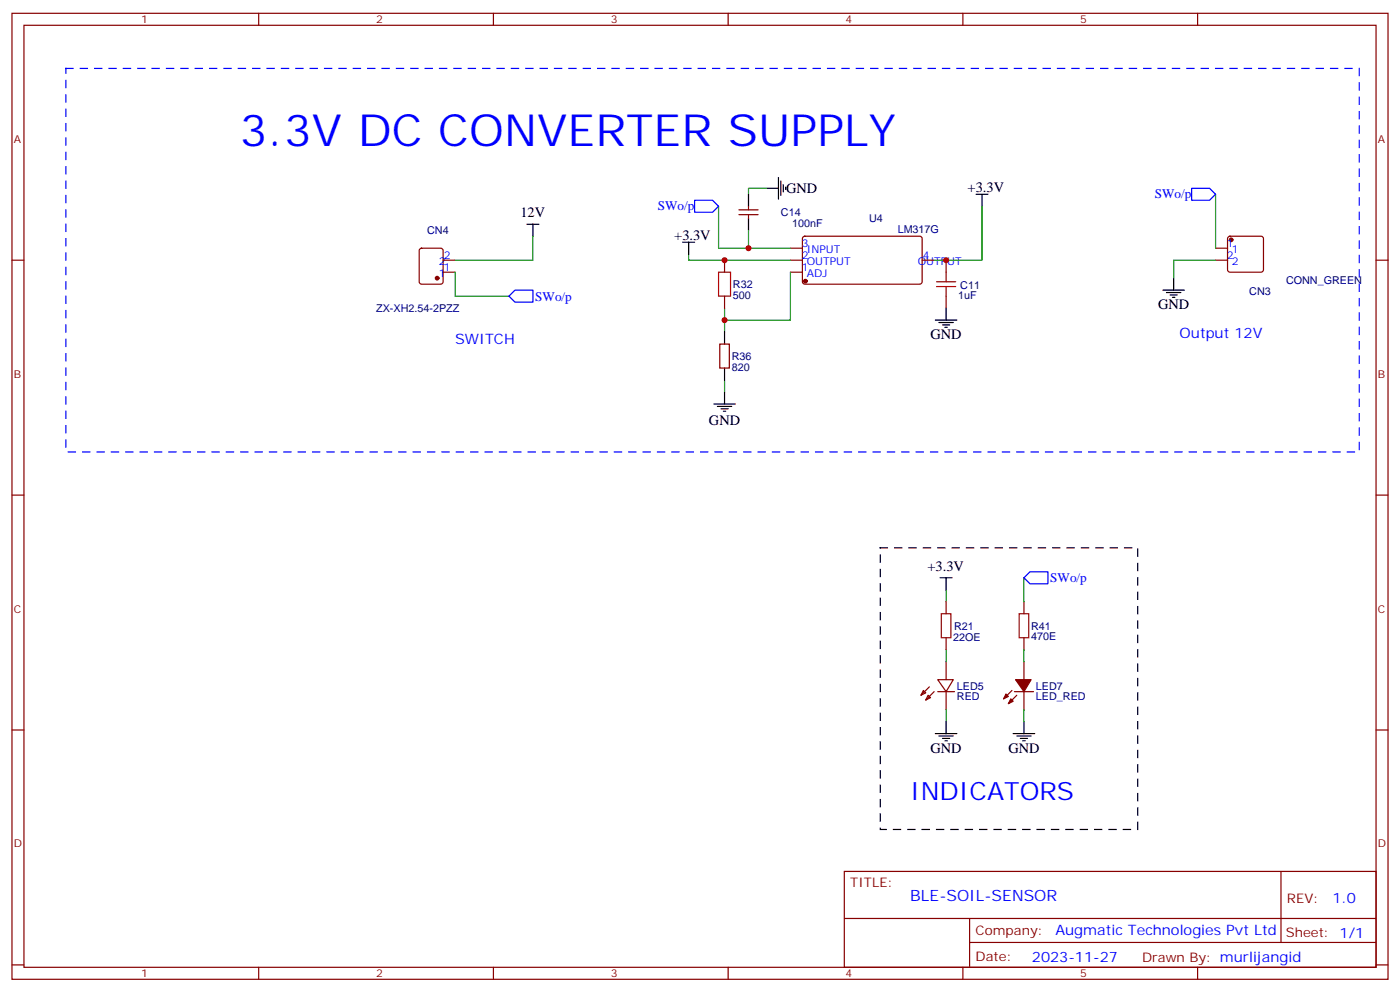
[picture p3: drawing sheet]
<svg xmlns="http://www.w3.org/2000/svg" width="412mm" height="292mm" viewBox="0 0 412 292" stroke-linecap="round" stroke-linejoin="round" font-family="sans-serif">
<g fill="none" stroke="#870000" stroke-width=".35">
<path d="M3.5 3.9h405.4v284.4h-405.4zM7.1 7.4h398.2v277.3h-398.2zM76.2 3.9v3.5M145.3 3.9v3.5M214.5 3.9v3.5M283.6 3.9v3.5M352.8 3.9v3.5M3.5 76.6h3.6M123.7 73.3l.5-.2h5.6l.7 .4v9.4l-.4 .7h-5.9l-.7-.4v-9.4zM130.5 76.6h3.6M213.4 76.6v3.5M217.7 61.8h5.6"/>
<path d="M217.7 63.2h5.6M220.5 60.7v1.1M220.5 63.2v1M232.8 76.6h3.6M232.8 73.1h3.6M236.6 69.7l.5-.2 34.1 .1 .4 .6v13l-.7 .4h-34.1l-.4-.7v-12.7zM271.6 76.6h3.6M278.7 76.6v3.5M358.1 76.6h3.5M358.1 73.1h3.5M361.8 69.7l.5-.2h9.2l.5 .2 .2 .5v9.2l-.3 .5-.4 .2h-9.2l-.5-.2-.2-.5v-9.2zM405.3 76.6h3.6"/>
<path d="M130.5 80.1h3.6M213.4 87.2v3.5M232.8 80.1h3.6M278.7 87.2v3.5M212 101.3h2.8v7h-2.8zM3.5 145.7h3.6M405.3 145.7h3.6M278.7 177.1v3.6M301.6 177.1v3.6M278.7 187.7v3.5M278.7 194.8v5.3M301.6 187.7v3.5"/>
<path d="M301.6 194.8v5.3M3.5 214.9h3.6M272 203.2l.7 .7-1.4 .7zM273.4 204.6l.7 .8-1.4 .7zM273.8 202.2l-2.5 2.4M275.2 203.6l-2.5 2.5M276.2 200.1h4.6l-2.1 3.5zM276.2 203.6h5M278.7 203.6v5.3M298.1 203.2l-2.5 2.5M298.8 203.6h5.6M299.5 204.6l-2.5 2.5"/>
<path d="M301.6 203.6v5.3M405.3 214.9h3.6M248.7 256.5h156.6v28.2h-156.6zM377.3 256.5v20.9M248.7 270.4h156.5M285.6 277.4h119.6M285.6 270.4v14.1M3.5 284h3.6M76.2 284.7v3.6M145.3 284.7v3.6M214.5 284.7v3.6M283.6 284.7v3.6"/>
<path d="M352.8 284.7v3.6M405.3 284h3.6"/>
</g>
<path d="M19.4 20.1h381v112.9h-381z" fill="none" stroke="#00f" stroke-width=".35" stroke-dasharray="2.1 2.1"/>
<g fill="none" stroke="#008700" stroke-width=".35">
<path d="M225.8 55.4h-5.3v1.8M358.1 57.2v15.9M157 69.5v7.1h-22.9M202.8 74.8v1.8h30M211.7 60.7v12.4h21.1M220.5 67.8v5.3M289.3 60.7v15.9h-14.1M358.1 76.6h-12.4v5.3M134.1 80.1v7.1h15.8M213.4 90.7v7.1M232.8 80.1v14.1h-19.4M213.4 111.9v3.5"/>
<path d="M278.7 173.6v3.5M301.6 170.1v7M278.7 191.2v3.6M301.6 191.2v3.6M278.7 208.9v3.5M301.6 208.9v3.5"/>
</g>
<path d="M211.7 80.1h3.5v7.1h-3.5zM275.9 84.3h5.6M275.9 82.9h5.6M278.7 80.1v2.8M278.7 84.3v2.9M277.3 180.7h2.8v7h-2.8zM300.2 180.7h2.8v7h-2.8z" fill="none" stroke="#a10000" stroke-width=".35"/>
<g fill="none" stroke="#000" stroke-width=".35">
<path d="M220.5 57.2v3.5M225.8 55.4h3.5M229.3 52.2v6.4M230 53.3v4.2M230.7 54.4v2.1M231.4 55.1v.7M287.5 57.2h3.5M289.3 57.2v3.5M155.2 66h3.5M157 66v3.5M201.1 71.3h3.5M202.8 71.3v3.5"/>
<path d="M220.5 64.2v3.6M213.4 97.8v3.5M275.5 94.2h6.4M276.6 94.9h4.2M277.6 95.6h2.2M278.3 96.3h.7M278.7 90.7v3.5M342.5 85.4h6.4M343.6 86.1h4.2M344.7 86.8h2.1M345.4 87.5h.7M345.7 81.9v3.5"/>
<path d="M210.3 118.9h6.3M211.3 119.6h4.2M213.4 108.3v3.6M213.4 115.4v3.5M212.4 120.3h2.1M213.1 121h.7M276.9 170.1h3.6M278.7 170.1v3.5M275.5 215.9h6.4M276.6 216.6h4.2M277.6 217.3h2.2M278.3 218.1h.7"/>
<path d="M278.7 212.4v3.5M298.4 215.9h6.4M299.5 216.6h4.2M300.6 217.3h2.1M301.3 218.1h.7M301.6 212.4v3.5"/>
</g>
<g fill="#870000" stroke="#870000" stroke-width=".35">
<path d="M299.2 200.1h4.5l-2.1 3.5z"/>
<path d="M296.3 204.3l.7 .7-1.4 .7z"/>
<path d="M297.7 205.7l.7 .7-1.4 .7z"/>
<circle cx="237.2" cy="82.8" r=".53"/>
<circle cx="362.7" cy="70.6" r=".53"/>
<circle cx="128.8" cy="81.9" r=".53"/>
</g>
<path d="M259.3 161.3h75.8v82.9h-75.8z" fill="none" stroke="#000" stroke-width=".35" stroke-dasharray="2.1 2.1"/>
<path d="M204.6 58.9h5.3l1.8 1.8-1.8 1.8h-5.3zM351 55.4h5.3l1.8 1.8-1.8 1.7h-5.3zM149.9 87.2l1.8-1.8h5.3v3.5h-5.3zM303.4 168.3h5.3v3.5h-5.3l-1.8-1.7z" fill="none" stroke="#00f" stroke-width=".35"/>
<g fill="#c00">
<circle cx="278.7" cy="76.6" r=".88"/>
<circle cx="220.5" cy="73.1" r=".88"/>
<circle cx="213.4" cy="94.2" r=".88"/>
<circle cx="213.4" cy="76.6" r=".88"/>
</g>
<text font-size="13.1" fill="#00f" x="70.6" y="43.1">3.3V DC CONVERTER SUPPLY</text>
<text font-size="7.4" fill="#00f" x="268.1" y="235.3">INDICATORS</text>
<text font-size="4.6" fill="#00f" x="268.1" y="265.3">BLE-SOIL-SENSOR</text>
<g font-size="4.2">
<text x="231.6" y="56.9">GND</text>
<text x="285" y="56.5">+3.3V</text>
<text x="153.3" y="64">12V</text>
<text x="198.6" y="70.6">+3.3V</text>
<text x="341.1" y="91.1">GND</text>
<text x="274.1" y="99.9">GND</text>
<text x="208.8" y="125">GND</text>
<text x="273.2" y="167.9">+3.3V</text>
<text x="274.1" y="221.6">GND</text>
<text x="297" y="221.6">GND</text>
</g>
<g font-size="4.2" fill="#00f">
<text x="134.1" y="101.3">SWITCH</text>
<text x="347.5" y="99.5">Output 12V</text>
<text x="392.5" y="265.8">1.0</text>
<text x="310.9" y="275.3">Augmatic Technologies Pvt Ltd</text>
<text x="304" y="283.1">2023-11-27</text>
</g>
<g font-size="3.9" fill="#00f">
<text x="340.2" y="58.4">SWo/p</text>
<text x="193.8" y="61.9">SWo/p</text>
<text x="157.7" y="88.5">SWo/p</text>
<text x="309.4" y="171.4">SWo/p</text>
</g>
<g font-size="3.9" fill="#800">
<text x="250.5" y="261.1">TITLE:</text>
<text x="379.1" y="265.8">REV:</text>
<text x="287.4" y="275.3">Company:</text>
<text x="378.7" y="275.9">Sheet: 1/1</text>
<text x="287.4" y="283">Date:</text>
<text x="336.4" y="283.1">Drawn By: murlijangid</text>
</g>
<g font-size="3.2" fill="#800">
<text x="41.6" y="6.9">1</text>
<text x="110.8" y="6.9">2</text>
<text x="179.9" y="6.9">3</text>
<text x="249.1" y="6.9">4</text>
<text x="318.2" y="6.9">5</text>
<text x="4.1" y="42">A</text>
<text x="405.9" y="42">A</text>
<text x="4.1" y="111.2">B</text>
<text x="405.9" y="111.2">B</text>
<text x="4.1" y="180.3">C</text>
<text x="405.9" y="180.3">C</text>
<text x="4.1" y="249.4">D</text>
<text x="405.9" y="249.4">D</text>
<text x="41.6" y="287.7">1</text>
<text x="110.8" y="287.7">2</text>
<text x="179.9" y="287.7">3</text>
<text x="249.1" y="287.7">4</text>
<text x="318.2" y="287.7">5</text>
</g>
<g font-size="3.2" fill="#000080">
<text x="230.1" y="63.7">C14</text>
<text x="256" y="65.2">U4</text>
<text x="125.8" y="68.8">CN4</text>
<text x="233.3" y="66.8">100nF</text>
<text x="264.4" y="68.5">LM317G</text>
<text x="378.8" y="83.6">CONN_GREEN</text>
<text x="215.9" y="87.9">500</text>
<text x="215.9" y="84.8">R32</text>
<text x="282.2" y="88.1">1uF</text>
<text x="282.9" y="84.9">C11</text>
<text x="368" y="86.8">CN3</text>
<text x="110.8" y="91.8">ZX-XH2.54-2PZZ</text>
<text x="215.5" y="105.9">R36</text>
<text x="215.5" y="109.2">820</text>
<text x="281.1" y="185.3">R21</text>
<text x="303.7" y="185.3">R41</text>
<text x="280.8" y="188.5">22OE</text>
<text x="303.7" y="188.5">470E</text>
<text x="281.9" y="203">LED5</text>
<text x="305.2" y="203">LED7</text>
<text x="281.9" y="206.1">RED</text>
<text x="305.2" y="206.1">LED_RED</text>
</g>
<g font-size="3.2" fill="#00f">
<text x="129.2" y="78">2</text>
<text x="130.7" y="76.2">2</text>
<text x="236.2" y="76.2">2</text>
<text x="236.2" y="72.7">3</text>
<text x="237.7" y="78">OUTPUT</text>
<text x="237.7" y="74.5">INPUT</text>
<text x="270.3" y="78">OUTPUT</text>
<text x="271.8" y="76.2">4</text>
<text x="361.4" y="72.7">1</text>
<text x="361.4" y="76.2">2</text>
<text x="362.9" y="74.5">1</text>
<text x="362.9" y="78">2</text>
<text x="129.2" y="81.5">1</text>
<text x="130.7" y="79.8">1</text>
<text x="236.2" y="79.8">1</text>
<text x="237.7" y="81.5">ADJ</text>
</g>
</svg>
